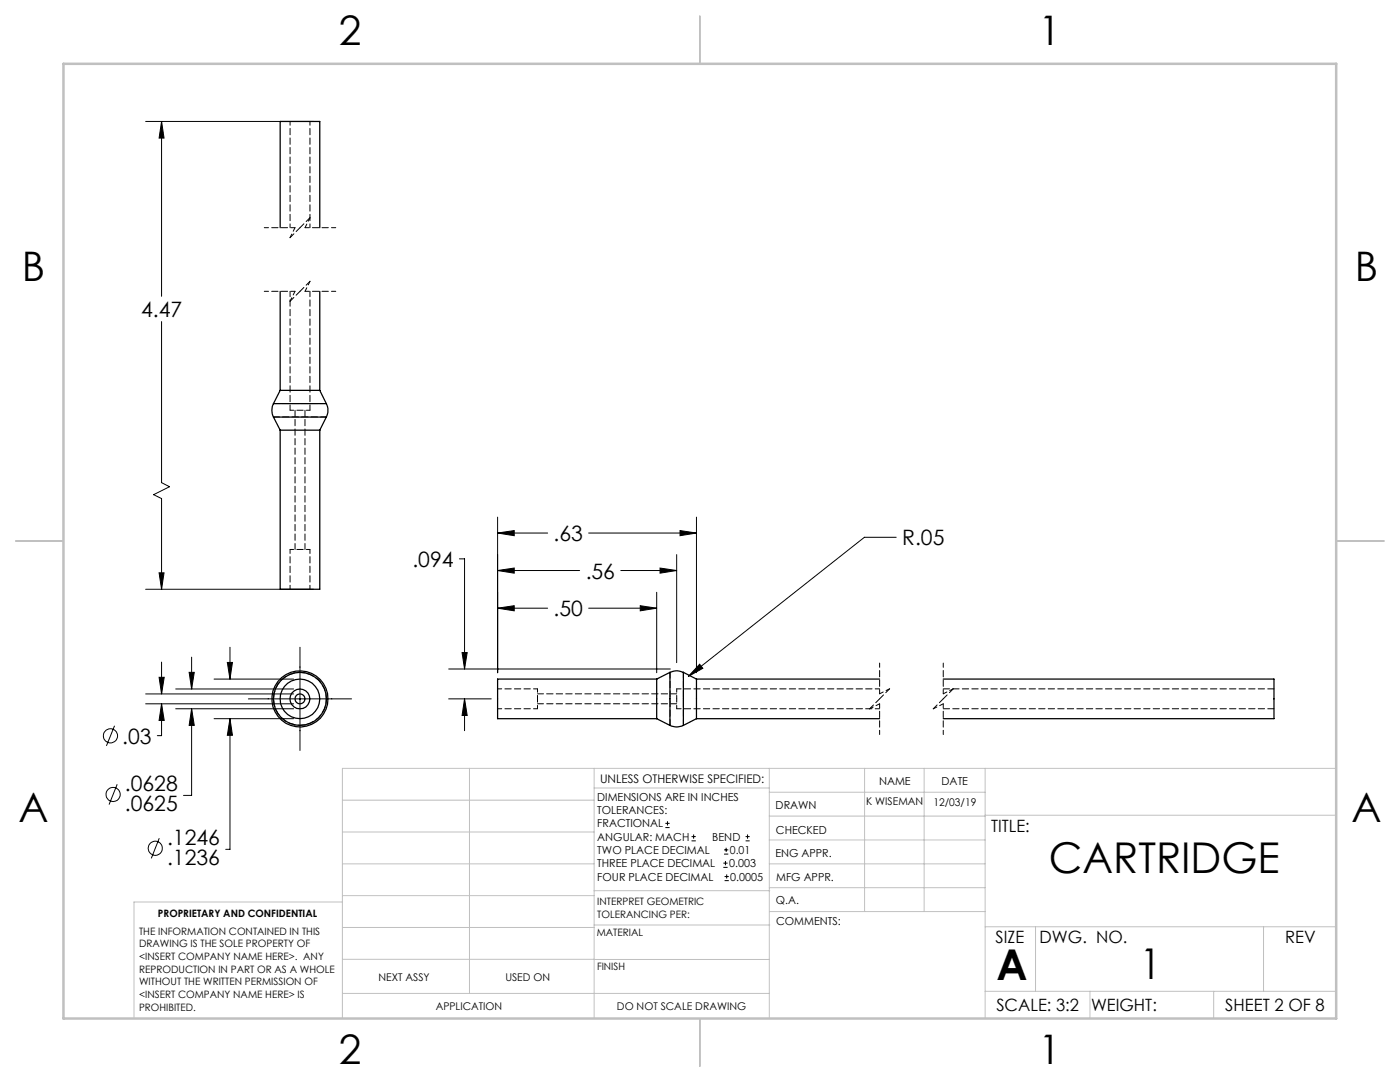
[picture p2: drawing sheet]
<svg xmlns="http://www.w3.org/2000/svg" width="279mm" height="216mm" viewBox="0 0 279 216" stroke-linecap="round" stroke-linejoin="round" font-family="sans-serif">
<g fill="none" stroke="#000" stroke-width=".2">
<path d="M29.1 24.2h33.4M32.2 24.2l.5 3.4h-.9zM32.2 24.2v34.9M32.2 64.2v32.1l1.6 .8-3.1 1.6 1.5 .8v18.1M29.1 117.6h33.4M31.8 114.3h.9l-.5 3.3zM91.7 111.5h1v22M99.3 106.4l3.3-.5v1zM99.3 113.8l3.3-.5v1.1zM99.3 103.2v31M99.3 106.4h10M99.3 113.8h16.4"/>
<path d="M117.5 106.4h21.5M123.9 113.8h11.1M131.1 118.2v16M131.7 113.3l3.3 .5-3.3 .6zM135 110.7v21.5M135.7 105.9l3.3 .5-3.3 .5zM139 103.2v31M178.9 107.2h-6.4l-35.1 27.8M29.1 138.5h29.5M31.8 135.1h1l-.6 3.4zM32.2 132.1v6.4M35.1 137.5h23.5"/>
<path d="M37.7 134.2h1.1l-.6 3.3zM38.2 131.1v6.4M42.7 135.5h15.9M45.4 132.2h1l-.5 3.3zM45.9 129.2v6.3M49.6 139.5h20.6M59.9 129.2v20.6M89.5 139.5h8.5M89.5 133.5h44.3M92.2 130.2h1l-.5 3.3zM92.7 139.5l.5 3.3h-1zM92.7 139.5v6.3"/>
<path d="M99.3 121.4l3.3-.5v1zM99.3 121.4h10M117.5 121.4h13.6M127.8 120.9l3.3 .5-3.3 .5zM139.6 132.5l.7 .8-2.9 1.7zM22.9 144.8l-1.7 4M23.4 156.5l-1.6 4M29.1 140.4h29.5M32.2 140.4l.6 3.4h-1zM32.2 140.4v6.4h-.8M35.1 141.4h23.5M38.2 141.4l.6 3.3h-1.1z"/>
<path d="M38.2 141.4v17.3h-1.6M42.7 143.4h15.9M45.9 143.4l.5 3.3h-1zM45.9 143.4v26.1h-.9M31.8 167.3l-1.6 4M132.8 165.1h.8M132.8 164.3h.8M133.2 163.9v.8M138 167.8h.9M138 166.9h.9M138.4 166.5v.9M144.4 173.1h.8"/>
<path d="M144.4 172.2h.8M144.5 170.4h.8M144.5 169.6h.8M144.6 175.7h.9M144.6 174.9h.9M144.8 171.8v.8M144.9 169.2v.8M145 174.5v.8M148.8 167.8h.8M148.8 166.9h.8M149.2 166.5v.9"/>
<circle cx="22" cy="146.8" r="1.41"/>
<circle cx="22.6" cy="158.5" r="1.42"/>
<circle cx="31" cy="169.3" r="1.4"/>
</g>
<path d="M58.9 58.1h-6.2M58.9 45.4h-6.2M67 58.1h-6.1M67 45.4h-6.1M175.5 132.3v6.1M175.5 137.5h-40.4M188.2 132.3v6.1M135.1 141.4h40.4M175.5 140.4v6.2M188.2 140.4v6.2" fill="none" stroke="#000" stroke-width=".2" stroke-dasharray="1.3 .6" stroke-dashoffset=".4"/>
<g fill="none" stroke="#000" stroke-width=".2" stroke-dasharray="1.3 .6" stroke-dashoffset=".5">
<path d="M57.9 24.2v21.2M57.9 47.4l1-2M60.9 58.1l1-2M60.9 45.4l1-2M61.9 45.4v-21.2M57.9 60.1l1-2M57.9 109.6v8M61.9 117.6v-8M107.3 137.5h-8M175.5 138.4l2-1M188.2 138.4l2-1M99.3 141.4h8"/>
<path d="M173.5 141.4l2-1M186.2 141.4l2-1"/>
</g>
<path d="M57.9 58.1v23.8M59.9 58.1l-2 2M59.9 45.4l-2 2M61.9 56.1l-2 2M61.9 43.4l-2 2M61.9 81.9v-23.8M175.5 139.4l-2 2M177.5 137.4l-2 2M188.2 139.4l-2 2M190.2 137.4l-2 2" fill="none" stroke="#000" stroke-width=".2" stroke-dasharray="1.3 .6" stroke-dashoffset=".2"/>
<g fill="none" stroke="#c0c0c0" stroke-width=".2">
<path d="M68.3 159.7h50.3M93.7 153.3v44.9M118.6 153.3v49.9M118.6 157.2h34.9M153.5 153.3v49.9M153.5 158.1h43.1M172.5 153.3v28.6M184.4 153.3v28.6M196.6 153.3v49.9M266.7 153.3h-198.4v49.9M68.3 178.7h50.3M68.3 172.4h50.3"/>
<path d="M68.3 166h50.3M68.3 180h-41.6v23.2M118.6 177.7h35M153.5 167.6h43.1M153.5 162.8h43.1M153.5 172.4h43.1M153.5 177.1h43.1M196.6 162.7h70.1M68.3 198.2h85.2M68.3 191.4l85.2 .1M68.3 185.1h50.3M118.6 184.6h35"/>
<path d="M153.6 181.9h43M196.6 197.8h70.1M196.6 184.9h70.1M206.7 184.9v12.9M217.5 197.8v5.4M242.2 197.8v5.4M252.2 184.9v12.9"/>
</g>
<path d="M139.7 3.2v9.5M3.1 107.9h9.6M266.7 107.9h9.5M139.7 203.2v9.6" fill="none" stroke="#c0c0c0" stroke-width=".25"/>
<path d="M12.7 12.7h254v190.5h-254z" fill="none" stroke="#c0c0c0" stroke-width=".5"/>
<path d="M45.9 143.4l.5 3.3h-1zM45.4 132.2h1l-.5 3.3zM32.2 140.4l.6 3.4h-1zM31.8 135.1h1l-.6 3.4zM38.2 141.4l.6 3.3h-1.1zM37.7 134.2h1.1l-.6 3.3zM31.8 114.3h.9l-.5 3.3zM32.2 24.2l.5 3.4h-.9zM127.8 120.9l3.3 .5-3.3 .5zM99.3 121.4l3.3-.5v1zM135.7 105.9l3.3 .5-3.3 .5zM99.3 106.4l3.3-.5v1zM131.7 113.3l3.3 .5-3.3 .6zM99.3 113.8l3.3-.5v1.1zM139.6 132.5l-2.2 2.5 2.9-1.7zM92.2 130.2h1l-.5 3.3zM92.7 139.5l.5 3.3h-1z" fill="#000"/>
<g fill="none" stroke="#000" stroke-width=".25">
<path d="M55.9 45.4v-21.2h7.9v21.2M55.9 58.1v19.8M63.8 58.1v19.8M55.9 77.9h7.9M55.9 77.9l-1.3 2.6M63.8 77.9l1.3 2.6M54.6 80.5a2.99 2.99 0 0 0 0 2.7M54.6 80.5h10.5M54.6 83.2h10.5M54.6 83.2l1.3 2.6M55.9 85.8h7.9M55.9 85.8v31.8h7.9v-31.8"/>
<path d="M65.1 80.5a2.99 2.99 0 0 1 0 2.7M65.1 83.2l-1.3 2.6M131.1 135.5v7.9M131.1 135.5h-31.8v7.9h31.8M133.7 134.2a2.99 2.99 0 0 1 2.7 0M133.7 134.2v10.5M133.7 134.2l-2.6 1.3M136.4 134.2v10.5M136.4 134.2l2.6 1.3M139 135.5v7.9M139 135.5h36.5M188.2 135.5h66v7.9h-66"/>
<path d="M131.1 143.4l2.6 1.3M133.7 144.7a2.99 2.99 0 0 0 2.7 0M139 143.4h36.5M139 143.4l-2.6 1.3"/>
<circle cx="59.8" cy="139.5" r="5.6"/>
<circle cx="59.8" cy="139.5" r="5.3"/>
<circle cx="59.9" cy="139.5" r="4"/>
<circle cx="59.9" cy="139.5" r="1.98"/>
<circle cx="59.9" cy="139.5" r=".99"/>
</g>
<path d="M65.2 139.4a5.3 5.3 0 0 0-7.7-4.7 5.3 5.3 0 0 0-.8 8.9 5.3 5.3 0 0 0 8.4-3.1l.1-1.1" fill="none" stroke="#000" stroke-width=".2" stroke-dasharray="1.3 .6" stroke-dashoffset=".3"/>
<path d="M61.9 81.9h-4M61.9 109.6h-4M107.3 139.4v-1.9M135.1 139.4v-1.9M107.3 141.4v-2M135.1 141.4v-2" fill="none" stroke="#000" stroke-width=".2" stroke-dasharray="1.3 .6" stroke-dashoffset=".6"/>
<path d="M54.6 80.5h10.6M54.6 83.2h10.6M58.9 81.9v27.7M60.9 109.6v-27.7M133.7 134.2v10.5M135.1 138.4h-27.8M136.4 134.2v10.5M107.3 140.4h27.8" fill="none" stroke="#000" stroke-width=".2" stroke-dasharray="1.3 .6" stroke-dashoffset=".1"/>
<path d="M254.3 137.5h-66.1M188.2 141.4h66.1" fill="none" stroke="#000" stroke-width=".2" stroke-dasharray="1.3 .6"/>
<g font-size="8.5">
<text x="209.3" y="174.2">CARTRIDGE</text>
<text x="198.9" y="195.5">A</text>
<text x="227.5" y="195.4">1</text>
</g>
<g font-size="8.1">
<text x="67.6" y="8.9">2</text>
<text x="207.3" y="8.9">1</text>
<text x="4.4" y="56.2">B</text>
<text x="270.4" y="56.2">B</text>
<text x="3.7" y="164.1">A</text>
<text x="269.7" y="164.1">A</text>
<text x="67.6" y="212.4">2</text>
<text x="207.3" y="212.4">1</text>
</g>
<g font-size="4.2">
<text x="28.2" y="63.2">4.47</text>
<text x="110.5" y="108">.63</text>
<text x="82.3" y="113.1">.094</text>
<text x="180" y="108.8">R.05</text>
<text x="116.9" y="115.4">.56</text>
<text x="110.5" y="123">.50</text>
<text x="24.4" y="148.4">.03</text>
<text x="24.9" y="157.8">.0628</text>
<text x="24.9" y="161.9">.0625</text>
<text x="33.3" y="168.5">.1246</text>
<text x="33.3" y="172.6">.1236</text>
</g>
<g font-size="3.4">
<text x="197.8" y="166">TITLE:</text>
<text x="198.7" y="188.1">SIZE</text>
<text x="207.5" y="188.1">DWG. NO.</text>
<text x="256.5" y="188.2">REV</text>
<text x="198.8" y="201.7">SCALE: 3:2</text>
<text x="217.7" y="201.8">WEIGHT:</text>
<text x="244.5" y="201.7">SHEET 2 OF 8</text>
</g>
<text font-size="2.4" x="119.8" y="156.2">UNLESS OTHERWISE SPECIFIED:</text>
<g font-size="2.2">
<text x="119.2" y="159.8">DIMENSIONS ARE IN INCHES</text>
<text x="154.8" y="161.4">DRAWN</text>
<text x="175.4" y="156.6">NAME</text>
<text x="187.9" y="156.7">DATE</text>
<text x="119.2" y="162.4">TOLERANCES:</text>
<text x="119.2" y="165.1">FRACTIONAL</text>
<text x="119.2" y="167.8">ANGULAR: MACH</text>
<text x="142.2" y="167.8">BEND</text>
<text x="154.9" y="166.3">CHECKED</text>
<text x="119.2" y="173.1">THREE PLACE DECIMAL</text>
<text x="119.2" y="170.4">TWO PLACE DECIMAL</text>
<text x="145.5" y="173.1">0.003</text>
<text x="145.7" y="170.4">0.01</text>
<text x="154.8" y="171">ENG APPR.</text>
<text x="119.2" y="175.7">FOUR PLACE DECIMAL</text>
<text x="145.8" y="175.7">0.0005</text>
<text x="154.9" y="175.7">MFG APPR.</text>
<text x="154.9" y="180.4">Q.A.</text>
<text x="154.9" y="184.6">COMMENTS:</text>
</g>
<g font-size="2.1">
<text x="172.9" y="160.6">K WISEMAN</text>
<text x="186.3" y="160.7">12/03/19</text>
<text x="75.5" y="195.7">NEXT ASSY</text>
<text x="100.9" y="195.7">USED ON</text>
<text x="86.9" y="201.5">APPLICATION</text>
<text x="123.1" y="201.6">DO NOT SCALE DRAWING</text>
</g>
<g font-size="2">
<text x="31.5" y="182.9">PROPRIETARY AND CONFIDENTIAL</text>
<text x="119.2" y="180.6">INTERPRET GEOMETRIC</text>
<text x="119.2" y="183.1">TOLERANCING PER:</text>
<text x="27.8" y="186.5">THE INFORMATION CONTAINED IN THIS</text>
<text x="27.8" y="189">DRAWING IS THE SOLE PROPERTY OF</text>
<text x="27.8" y="191.6">&lt;INSERT COMPANY NAME HERE&gt;. ANY</text>
<text x="119.1" y="186.7">MATERIAL</text>
<text x="27.8" y="194.1">REPRODUCTION IN PART OR AS A WHOLE</text>
<text x="27.8" y="196.6">WITHOUT THE WRITTEN PERMISSION OF</text>
<text x="119.1" y="193.5">FINISH</text>
<text x="27.8" y="199.1">&lt;INSERT COMPANY NAME HERE&gt; IS</text>
<text x="27.8" y="201.7">PROHIBITED.</text>
</g>
</svg>
